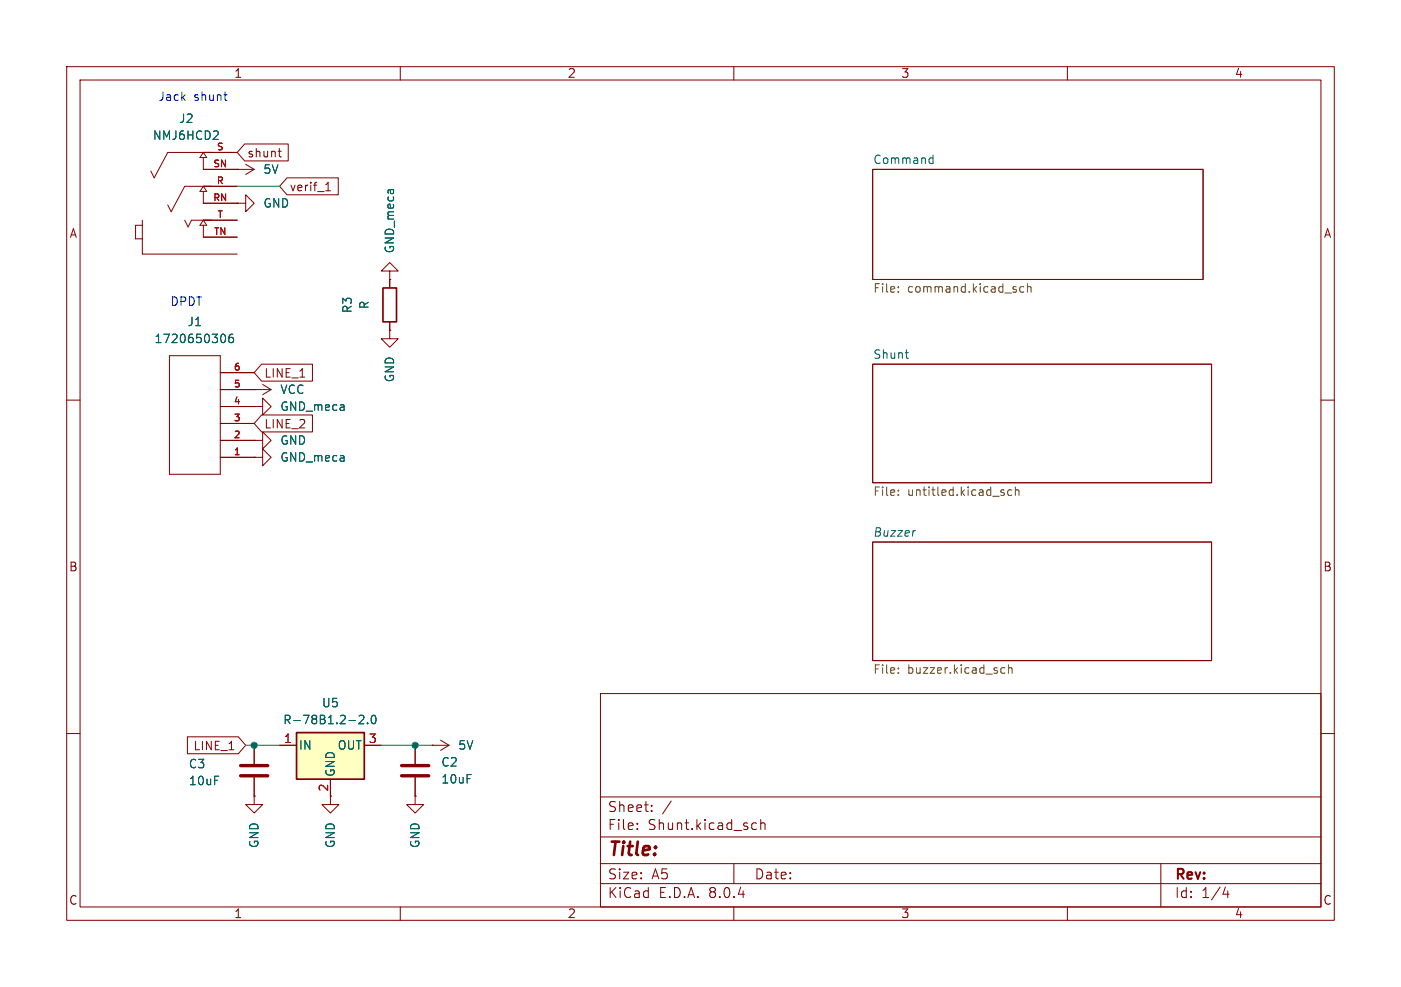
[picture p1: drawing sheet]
(kicad_sch
 (version 20231120)
 (generator "eeschema")
 (generator_version "8.0")
 (paper "A5")
 (lib_symbols
  (symbol "1720650306:1720650306"
   (pin_names
    (offset 1.016)) (exclude_from_sim no) (in_bom yes) (on_board yes)
   (property "Reference" "J" (at 4.1656 5.3086 0) (effects (font (size 1.27 1.27)) (justify left bottom)))
   (property "Value" "1720650306" (at 4.8006 -6.1214 0) (effects (font (size 1.27 1.27)) (justify left bottom)))
   (property "Footprint" "1720650306:CONN_SD-768290002_06_MOL" (at 0 0 0) (effects (font (size 1.27 1.27)) (justify bottom) (hide yes)))
   (property "Datasheet" "https://www.molex.com/en-us/products/part-detail-pdf/1720650306?display=pdf" (at 0 0 0) (effects (font (size 1.27 1.27)) (justify bottom) (hide yes)))
   (property "Description" "Mega-Fit Slim Vertical Header without Crush Pegs, 5.70mm Pitch, Through Hole, Dual Row, 6 Circuits, 0.76Âµm Gold (Au) Plating, 2.93mm Tail Length, Glow-Wire Capable, Tray, Black" (at 0 0 0) (effects (font (size 1.27 1.27)) (justify bottom) (hide yes)))
   (property "MF" "Molex" (at 0 0 0) (effects (font (size 1.27 1.27)) (justify bottom) (hide yes)))
   (property "Package" "None" (at 0 0 0) (effects (font (size 1.27 1.27)) (justify bottom) (hide yes)))
   (property "Price" "None" (at 0 0 0) (effects (font (size 1.27 1.27)) (justify bottom) (hide yes)))
   (property "Check_prices" "https://www.snapeda.com/parts/1720650306/Molex/view-part/?ref=eda" (at 0 0 0) (effects (font (size 1.27 1.27)) (justify bottom) (hide yes)))
   (property "Availability" "In Stock" (at 0 0 0) (effects (font (size 1.27 1.27)) (justify bottom) (hide yes)))
   (property "SnapEDA_Link" "https://www.snapeda.com/parts/1720650306/Molex/view-part/?ref=snap" (at 0 0 0) (effects (font (size 1.27 1.27)) (justify bottom) (hide yes)))
   (property "MP" "1720650306" (at 0 0 0) (effects (font (size 1.27 1.27)) (justify bottom) (hide yes)))
   (property "Description_1" "\n                        \n                            Mega-Fit Slim Vertical Header - 5.70mm Pitch - Dual Row - 6 Circuits - 0.76µm Gold (Au) Plating - Glow-Wire Capable - Through Hole - Black.\n                        \n" (at 0 0 0) (effects (font (size 1.27 1.27)) (justify bottom) (hide yes)))
   (property "MFR_NAME" "Molex" (at 0 0 0) (effects (font (size 1.27 1.27)) (justify bottom) (hide yes)))
   (property "MANUFACTURER_PART_NUMBER" "1720650306" (at 0 0 0) (effects (font (size 1.27 1.27)) (justify bottom) (hide yes)))
   (symbol "1720650306_0_0"
    (polyline (pts (xy 5.08 -15.24) (xy 12.7 -15.24)) (stroke (width 0.1524) (type default)) (fill (type none)))
    (polyline (pts (xy 5.08 2.54) (xy 5.08 -15.24)) (stroke (width 0.1524) (type default)) (fill (type none)))
    (polyline (pts (xy 12.7 -15.24) (xy 12.7 2.54)) (stroke (width 0.1524) (type default)) (fill (type none)))
    (polyline (pts (xy 12.7 2.54) (xy 5.08 2.54)) (stroke (width 0.1524) (type default)) (fill (type none)))
    (pin passive line (at 0 0 0) (length 5.08) (name "~" (effects (font (size 1.016 1.016)))) (number "1" (effects (font (size 1.016 1.016)))))
    (pin passive line (at 0 -2.54 0) (length 5.08) (name "~" (effects (font (size 1.016 1.016)))) (number "2" (effects (font (size 1.016 1.016)))))
    (pin passive line (at 0 -5.08 0) (length 5.08) (name "~" (effects (font (size 1.016 1.016)))) (number "3" (effects (font (size 1.016 1.016)))))
    (pin passive line (at 0 -7.62 0) (length 5.08) (name "~" (effects (font (size 1.016 1.016)))) (number "4" (effects (font (size 1.016 1.016)))))
    (pin passive line (at 0 -10.16 0) (length 5.08) (name "~" (effects (font (size 1.016 1.016)))) (number "5" (effects (font (size 1.016 1.016)))))
    (pin passive line (at 0 -12.7 0) (length 5.08) (name "~" (effects (font (size 1.016 1.016)))) (number "6" (effects (font (size 1.016 1.016)))))))
  (symbol "Device:C"
   (pin_numbers hide)
   (pin_names
    (offset 0.254)) (exclude_from_sim no) (in_bom yes) (on_board yes)
   (property "Reference" "C" (at 0.635 2.54 0) (effects (font (size 1.27 1.27)) (justify left)))
   (property "Value" "C" (at 0.635 -2.54 0) (effects (font (size 1.27 1.27)) (justify left)))
   (property "Footprint" "" (at 0.9652 -3.81 0) (effects (font (size 1.27 1.27)) (hide yes)))
   (property "Datasheet" "~" (at 0 0 0) (effects (font (size 1.27 1.27)) (hide yes)))
   (property "Description" "Unpolarized capacitor" (at 0 0 0) (effects (font (size 1.27 1.27)) (hide yes)))
   (symbol "C_0_1"
    (polyline (pts (xy -2.032 -0.762) (xy 2.032 -0.762)) (stroke (width 0.508) (type default)) (fill (type none)))
    (polyline (pts (xy -2.032 0.762) (xy 2.032 0.762)) (stroke (width 0.508) (type default)) (fill (type none))))
   (symbol "C_1_1"
    (pin passive line (at 0 3.81 270) (length 2.794) (name "~" (effects (font (size 1.27 1.27)))) (number "1" (effects (font (size 1.27 1.27)))))
    (pin passive line (at 0 -3.81 90) (length 2.794) (name "~" (effects (font (size 1.27 1.27)))) (number "2" (effects (font (size 1.27 1.27)))))))
  (symbol "Device:R"
   (pin_numbers hide)
   (pin_names
    (offset 0)) (exclude_from_sim no) (in_bom yes) (on_board yes)
   (property "Reference" "R" (at 2.032 0 90) (effects (font (size 1.27 1.27))))
   (property "Value" "R" (at 0 0 90) (effects (font (size 1.27 1.27))))
   (property "Footprint" "" (at -1.778 0 90) (effects (font (size 1.27 1.27)) (hide yes)))
   (property "Datasheet" "~" (at 0 0 0) (effects (font (size 1.27 1.27)) (hide yes)))
   (property "Description" "Resistor" (at 0 0 0) (effects (font (size 1.27 1.27)) (hide yes)))
   (symbol "R_0_1"
    (rectangle (start -1.016 -2.54) (end 1.016 2.54) (stroke (width 0.254) (type default)) (fill (type none))))
   (symbol "R_1_1"
    (pin passive line (at 0 3.81 270) (length 1.27) (name "~" (effects (font (size 1.27 1.27)))) (number "1" (effects (font (size 1.27 1.27)))))
    (pin passive line (at 0 -3.81 90) (length 1.27) (name "~" (effects (font (size 1.27 1.27)))) (number "2" (effects (font (size 1.27 1.27)))))))
  (symbol "NMJ6HCD2:NMJ6HCD2"
   (pin_names
    (offset 1.016)) (exclude_from_sim no) (in_bom yes) (on_board yes)
   (property "Reference" "J" (at -7.6236 8.1319 0) (effects (font (size 1.27 1.27)) (justify left bottom)))
   (property "Value" "NMJ6HCD2" (at -7.6298 -10.1747 0) (effects (font (size 1.27 1.27)) (justify left bottom)))
   (property "Footprint" "NMJ6HCD2:NEUTRIK_NMJ6HCD2" (at 0 0 0) (effects (font (size 1.27 1.27)) (justify bottom) (hide yes)))
   (property "Datasheet" "" (at 0 0 0) (effects (font (size 1.27 1.27)) (hide yes)))
   (property "Description" "" (at 0 0 0) (effects (font (size 1.27 1.27)) (hide yes)))
   (property "MF" "Neutrik" (at 0 0 0) (effects (font (size 1.27 1.27)) (justify bottom) (hide yes)))
   (property "MAXIMUM_PACKAGE_HEIGHT" "15.67 mm" (at 0 0 0) (effects (font (size 1.27 1.27)) (justify bottom) (hide yes)))
   (property "Package" "None" (at 0 0 0) (effects (font (size 1.27 1.27)) (justify bottom) (hide yes)))
   (property "Price" "None" (at 0 0 0) (effects (font (size 1.27 1.27)) (justify bottom) (hide yes)))
   (property "Check_prices" "https://www.snapeda.com/parts/NMJ6HCD2/Neutrik/view-part/?ref=eda" (at 0 0 0) (effects (font (size 1.27 1.27)) (justify bottom) (hide yes)))
   (property "STANDARD" "Manufacturer Recommendations" (at 0 0 0) (effects (font (size 1.27 1.27)) (justify bottom) (hide yes)))
   (property "PARTREV" "26.02.2021" (at 0 0 0) (effects (font (size 1.27 1.27)) (justify bottom) (hide yes)))
   (property "SnapEDA_Link" "https://www.snapeda.com/parts/NMJ6HCD2/Neutrik/view-part/?ref=snap" (at 0 0 0) (effects (font (size 1.27 1.27)) (justify bottom) (hide yes)))
   (property "MP" "NMJ6HCD2" (at 0 0 0) (effects (font (size 1.27 1.27)) (justify bottom) (hide yes)))
   (property "Description_1" "\n                        \n                            1/4 stereo jack, switched, with chrome ferrule and straight PCB pins, mounting nut included\n                        \n" (at 0 0 0) (effects (font (size 1.27 1.27)) (justify bottom) (hide yes)))
   (property "MANUFACTURER" "Neutrik" (at 0 0 0) (effects (font (size 1.27 1.27)) (justify bottom) (hide yes)))
   (property "Availability" "In Stock" (at 0 0 0) (effects (font (size 1.27 1.27)) (justify bottom) (hide yes)))
   (property "SNAPEDA_PN" "NMJ6HCD2" (at 0 0 0) (effects (font (size 1.27 1.27)) (justify bottom) (hide yes)))
   (symbol "NMJ6HCD2_0_0"
    (polyline (pts (xy -7.62 -5.334) (xy -6.604 -5.334)) (stroke (width 0.1524) (type default)) (fill (type none)))
    (polyline (pts (xy -7.62 -3.302) (xy -7.62 -5.334)) (stroke (width 0.1524) (type default)) (fill (type none)))
    (polyline (pts (xy -6.604 -7.62) (xy -6.604 -5.334)) (stroke (width 0.1524) (type default)) (fill (type none)))
    (polyline (pts (xy -6.604 -5.334) (xy -6.604 -3.302)) (stroke (width 0.1524) (type default)) (fill (type none)))
    (polyline (pts (xy -6.604 -3.302) (xy -7.62 -3.302)) (stroke (width 0.1524) (type default)) (fill (type none)))
    (polyline (pts (xy -6.604 -2.54) (xy -6.604 -3.302)) (stroke (width 0.1524) (type default)) (fill (type none)))
    (polyline (pts (xy -4.826 3.81) (xy -5.334 4.826)) (stroke (width 0.1524) (type default)) (fill (type none)))
    (polyline (pts (xy -2.794 7.62) (xy -4.826 3.81)) (stroke (width 0.1524) (type default)) (fill (type none)))
    (polyline (pts (xy -2.286 -1.27) (xy -2.794 -0.254)) (stroke (width 0.1524) (type default)) (fill (type none)))
    (polyline (pts (xy -0.254 2.54) (xy -2.286 -1.27)) (stroke (width 0.1524) (type default)) (fill (type none)))
    (polyline (pts (xy 0.254 -3.556) (xy -0.254 -2.54)) (stroke (width 0.1524) (type default)) (fill (type none)))
    (polyline (pts (xy 0.762 -2.54) (xy 0.254 -3.556)) (stroke (width 0.1524) (type default)) (fill (type none)))
    (polyline (pts (xy 2.032 -3.302) (xy 2.54 -3.302)) (stroke (width 0.1524) (type default)) (fill (type none)))
    (polyline (pts (xy 2.032 1.778) (xy 2.54 1.778)) (stroke (width 0.1524) (type default)) (fill (type none)))
    (polyline (pts (xy 2.032 6.858) (xy 2.54 6.858)) (stroke (width 0.1524) (type default)) (fill (type none)))
    (polyline (pts (xy 2.54 -3.302) (xy 2.54 -5.08)) (stroke (width 0.1524) (type default)) (fill (type none)))
    (polyline (pts (xy 2.54 -3.302) (xy 3.048 -3.302)) (stroke (width 0.1524) (type default)) (fill (type none)))
    (polyline (pts (xy 2.54 -2.54) (xy 0.762 -2.54)) (stroke (width 0.1524) (type default)) (fill (type none)))
    (polyline (pts (xy 2.54 -2.54) (xy 2.032 -3.302)) (stroke (width 0.1524) (type default)) (fill (type none)))
    (polyline (pts (xy 2.54 1.778) (xy 2.54 0)) (stroke (width 0.1524) (type default)) (fill (type none)))
    (polyline (pts (xy 2.54 1.778) (xy 3.048 1.778)) (stroke (width 0.1524) (type default)) (fill (type none)))
    (polyline (pts (xy 2.54 2.54) (xy -0.254 2.54)) (stroke (width 0.1524) (type default)) (fill (type none)))
    (polyline (pts (xy 2.54 2.54) (xy 2.032 1.778)) (stroke (width 0.1524) (type default)) (fill (type none)))
    (polyline (pts (xy 2.54 6.858) (xy 2.54 5.08)) (stroke (width 0.1524) (type default)) (fill (type none)))
    (polyline (pts (xy 2.54 6.858) (xy 3.048 6.858)) (stroke (width 0.1524) (type default)) (fill (type none)))
    (polyline (pts (xy 2.54 7.62) (xy -2.794 7.62)) (stroke (width 0.1524) (type default)) (fill (type none)))
    (polyline (pts (xy 2.54 7.62) (xy 2.032 6.858)) (stroke (width 0.1524) (type default)) (fill (type none)))
    (polyline (pts (xy 3.048 -3.302) (xy 2.54 -2.54)) (stroke (width 0.1524) (type default)) (fill (type none)))
    (polyline (pts (xy 3.048 1.778) (xy 2.54 2.54)) (stroke (width 0.1524) (type default)) (fill (type none)))
    (polyline (pts (xy 3.048 6.858) (xy 2.54 7.62)) (stroke (width 0.1524) (type default)) (fill (type none)))
    (polyline (pts (xy 3.81 -2.54) (xy 2.54 -2.54)) (stroke (width 0.1524) (type default)) (fill (type none)))
    (polyline (pts (xy 3.81 2.54) (xy 2.54 2.54)) (stroke (width 0.1524) (type default)) (fill (type none)))
    (polyline (pts (xy 3.81 7.62) (xy 2.54 7.62)) (stroke (width 0.1524) (type default)) (fill (type none)))
    (polyline (pts (xy 7.62 -7.62) (xy -6.604 -7.62)) (stroke (width 0.1524) (type default)) (fill (type none)))
    (pin passive line (at 7.62 2.54 180) (length 5.08) (name "~" (effects (font (size 1.016 1.016)))) (number "R" (effects (font (size 1.016 1.016)))))
    (pin passive line (at 7.62 0 180) (length 5.08) (name "~" (effects (font (size 1.016 1.016)))) (number "RN" (effects (font (size 1.016 1.016)))))
    (pin passive line (at 7.62 7.62 180) (length 5.08) (name "~" (effects (font (size 1.016 1.016)))) (number "S" (effects (font (size 1.016 1.016)))))
    (pin passive line (at 7.62 5.08 180) (length 5.08) (name "~" (effects (font (size 1.016 1.016)))) (number "SN" (effects (font (size 1.016 1.016)))))
    (pin passive line (at 7.62 -2.54 180) (length 5.08) (name "~" (effects (font (size 1.016 1.016)))) (number "T" (effects (font (size 1.016 1.016)))))
    (pin passive line (at 7.62 -5.08 180) (length 5.08) (name "~" (effects (font (size 1.016 1.016)))) (number "TN" (effects (font (size 1.016 1.016)))))))
  (symbol "Regulator_Switching:R-78B1.2-2.0"
   (pin_names
    (offset 0.254)) (exclude_from_sim no) (in_bom yes) (on_board yes)
   (property "Reference" "U" (at -3.81 3.175 0) (effects (font (size 1.27 1.27))))
   (property "Value" "R-78B1.2-2.0" (at 0 3.175 0) (effects (font (size 1.27 1.27)) (justify left)))
   (property "Footprint" "Converter_DCDC:Converter_DCDC_RECOM_R-78B-2.0_THT" (at 1.27 -6.35 0) (effects (font (size 1.27 1.27)
    (italic yes)) (justify left) (hide yes)))
   (property "Datasheet" "https://www.recom-power.com/pdf/Innoline/R-78Bxx-2.0.pdf" (at 0 0 0) (effects (font (size 1.27 1.27)) (hide yes)))
   (property "Description" "2A Step-Down DC/DC-Regulator, 4.75-32V input, 1.2V fixed Output Voltage, LM78xx replacement, -40°C to +85°C, SIP3" (at 0 0 0) (effects (font (size 1.27 1.27)) (hide yes)))
   (symbol "R-78B1.2-2.0_0_1"
    (rectangle (start -5.08 1.905) (end 5.08 -5.08) (stroke (width 0.254) (type default)) (fill (type background))))
   (symbol "R-78B1.2-2.0_1_1"
    (pin power_in line (at -7.62 0 0) (length 2.54) (name "IN" (effects (font (size 1.27 1.27)))) (number "1" (effects (font (size 1.27 1.27)))))
    (pin power_in line (at 0 -7.62 90) (length 2.54) (name "GND" (effects (font (size 1.27 1.27)))) (number "2" (effects (font (size 1.27 1.27)))))
    (pin power_out line (at 7.62 0 180) (length 2.54) (name "OUT" (effects (font (size 1.27 1.27)))) (number "3" (effects (font (size 1.27 1.27)))))))
  (symbol "power:GND"
   (power)
   (pin_numbers hide)
   (pin_names
    (offset 0) hide) (exclude_from_sim no) (in_bom yes) (on_board yes)
   (property "Reference" "#PWR" (at 0 -6.35 0) (effects (font (size 1.27 1.27)) (hide yes)))
   (property "Value" "GND" (at 0 -3.81 0) (effects (font (size 1.27 1.27))))
   (property "Footprint" "" (at 0 0 0) (effects (font (size 1.27 1.27)) (hide yes)))
   (property "Datasheet" "" (at 0 0 0) (effects (font (size 1.27 1.27)) (hide yes)))
   (property "Description" "Power symbol creates a global label with name \"GND\" , ground" (at 0 0 0) (effects (font (size 1.27 1.27)) (hide yes)))
   (symbol "GND_0_1"
    (polyline (pts (xy 0 0) (xy 0 -1.27) (xy 1.27 -1.27) (xy 0 -2.54) (xy -1.27 -1.27) (xy 0 -1.27)) (stroke (width 0) (type default)) (fill (type none))))
   (symbol "GND_1_1"
    (pin power_in line (at 0 0 270) (length 0) (name "~" (effects (font (size 1.27 1.27)))) (number "1" (effects (font (size 1.27 1.27)))))))
  (symbol "power:VCC"
   (power)
   (pin_numbers hide)
   (pin_names
    (offset 0) hide) (exclude_from_sim no) (in_bom yes) (on_board yes)
   (property "Reference" "#PWR" (at 0 -3.81 0) (effects (font (size 1.27 1.27)) (hide yes)))
   (property "Value" "VCC" (at 0 3.556 0) (effects (font (size 1.27 1.27))))
   (property "Footprint" "" (at 0 0 0) (effects (font (size 1.27 1.27)) (hide yes)))
   (property "Datasheet" "" (at 0 0 0) (effects (font (size 1.27 1.27)) (hide yes)))
   (property "Description" "Power symbol creates a global label with name \"VCC\"" (at 0 0 0) (effects (font (size 1.27 1.27)) (hide yes)))
   (symbol "VCC_0_1"
    (polyline (pts (xy -0.762 1.27) (xy 0 2.54)) (stroke (width 0) (type default)) (fill (type none)))
    (polyline (pts (xy 0 0) (xy 0 2.54)) (stroke (width 0) (type default)) (fill (type none)))
    (polyline (pts (xy 0 2.54) (xy 0.762 1.27)) (stroke (width 0) (type default)) (fill (type none))))
   (symbol "VCC_1_1"
    (pin power_in line (at 0 0 90) (length 0) (name "~" (effects (font (size 1.27 1.27)))) (number "1" (effects (font (size 1.27 1.27))))))))
 (junction
  (at 38.1 111.76)
  (diameter 0)
  (color 0 0 0 0))
 (junction
  (at 62.23 111.76)
  (diameter 0)
  (color 0 0 0 0))
 (wire
  (pts (xy 36.83 111.76) (xy 38.1 111.76))
  (stroke (width 0) (type default)))
 (wire
  (pts (xy 62.23 111.76) (xy 57.15 111.76))
  (stroke (width 0) (type default)))
 (wire
  (pts (xy 38.1 111.76) (xy 41.91 111.76))
  (stroke (width 0) (type default)))
 (wire
  (pts (xy 64.77 111.76) (xy 62.23 111.76))
  (stroke (width 0) (type default)))
 (wire
  (pts (xy 35.56 27.94) (xy 41.91 27.94))
  (stroke (width 0) (type default)))
 (text "Jack shunt\n"
  (exclude_from_sim no)
  (at 28.956 14.732 0)
  (effects (font (size 1.27 1.27))))
 (text "DPDT\n"
  (exclude_from_sim no)
  (at 27.94 45.466 0)
  (effects (font (size 1.27 1.27))))
 (global_label "verif_1"
  (shape input)
  (at 41.91 27.94 0)
  (fields_autoplaced yes)
  (effects (font (size 1.27 1.27)) (justify left))
  (property "Intersheetrefs" "${INTERSHEET_REFS}" (at 51.2452 27.94 0) (effects (font (size 1.27 1.27)) (justify left) (hide yes))))
 (global_label "LINE_1"
  (shape input)
  (at 38.1 55.88 0)
  (fields_autoplaced yes)
  (effects (font (size 1.27 1.27)) (justify left))
  (property "Intersheetrefs" "${INTERSHEET_REFS}" (at 47.3747 55.88 0) (effects (font (size 1.27 1.27)) (justify left) (hide yes))))
 (global_label "LINE_2"
  (shape input)
  (at 38.1 63.5 0)
  (fields_autoplaced yes)
  (effects (font (size 1.27 1.27)) (justify left))
  (property "Intersheetrefs" "${INTERSHEET_REFS}" (at 47.3747 63.5 0) (effects (font (size 1.27 1.27)) (justify left) (hide yes))))
 (global_label "LINE_1"
  (shape input)
  (at 36.83 111.76 180)
  (fields_autoplaced yes)
  (effects (font (size 1.27 1.27)) (justify right))
  (property "Intersheetrefs" "${INTERSHEET_REFS}" (at 27.5553 111.76 0) (effects (font (size 1.27 1.27)) (justify right) (hide yes))))
 (global_label "shunt"
  (shape input)
  (at 35.56 22.86 0)
  (fields_autoplaced yes)
  (effects (font (size 1.27 1.27)) (justify left))
  (property "Intersheetrefs" "${INTERSHEET_REFS}" (at 43.746 22.86 0) (effects (font (size 1.27 1.27)) (justify left) (hide yes))))
 (symbol
  (lib_id "power:VCC")
  (at 35.56 25.4 270)
  (unit 1)
  (exclude_from_sim no)
  (in_bom yes)
  (on_board yes)
  (dnp no)
  (fields_autoplaced yes)
  (property "Reference" "#PWR09" (at 31.75 25.4 0) (effects (font (size 1.27 1.27)) (hide yes)))
  (property "Value" "5V" (at 39.37 25.3999 90) (effects (font (size 1.27 1.27)) (justify left)))
  (property "Footprint" "" (at 35.56 25.4 0) (effects (font (size 1.27 1.27)) (hide yes)))
  (property "Datasheet" "" (at 35.56 25.4 0) (effects (font (size 1.27 1.27)) (hide yes)))
  (property "Description" "Power symbol creates a global label with name \"VCC\"" (at 35.56 25.4 0) (effects (font (size 1.27 1.27)) (hide yes)))
  (pin "1"))
 (symbol
  (lib_id "power:VCC")
  (at 38.1 58.42 270)
  (unit 1)
  (exclude_from_sim no)
  (in_bom yes)
  (on_board yes)
  (dnp no)
  (fields_autoplaced yes)
  (property "Reference" "#PWR015" (at 34.29 58.42 0) (effects (font (size 1.27 1.27)) (hide yes)))
  (property "Value" "VCC" (at 41.91 58.4199 90) (effects (font (size 1.27 1.27)) (justify left)))
  (property "Footprint" "" (at 38.1 58.42 0) (effects (font (size 1.27 1.27)) (hide yes)))
  (property "Datasheet" "" (at 38.1 58.42 0) (effects (font (size 1.27 1.27)) (hide yes)))
  (property "Description" "Power symbol creates a global label with name \"VCC\"" (at 38.1 58.42 0) (effects (font (size 1.27 1.27)) (hide yes)))
  (pin "1"))
 (symbol
  (lib_id "power:GND")
  (at 58.42 41.91 180)
  (unit 1)
  (exclude_from_sim no)
  (in_bom yes)
  (on_board yes)
  (dnp no)
  (fields_autoplaced yes)
  (property "Reference" "#PWR08" (at 58.42 35.56 0) (effects (font (size 1.27 1.27)) (hide yes)))
  (property "Value" "GND_meca" (at 58.4199 38.1 90) (effects (font (size 1.27 1.27)) (justify right)))
  (property "Footprint" "" (at 58.42 41.91 0) (effects (font (size 1.27 1.27)) (hide yes)))
  (property "Datasheet" "" (at 58.42 41.91 0) (effects (font (size 1.27 1.27)) (hide yes)))
  (property "Description" "Power symbol creates a global label with name \"GND\" , ground" (at 58.42 41.91 0) (effects (font (size 1.27 1.27)) (hide yes)))
  (pin "1"))
 (symbol
  (lib_id "Regulator_Switching:R-78B1.2-2.0")
  (at 49.53 111.76 0)
  (unit 1)
  (exclude_from_sim no)
  (in_bom yes)
  (on_board yes)
  (dnp no)
  (fields_autoplaced yes)
  (property "Reference" "U5" (at 49.53 105.41 0) (effects (font (size 1.27 1.27))))
  (property "Value" "R-78B1.2-2.0" (at 49.53 107.95 0) (effects (font (size 1.27 1.27))))
  (property "Footprint" "Converter_DCDC:Converter_DCDC_RECOM_R-78B-2.0_THT" (at 50.8 118.11 0) (effects (font (size 1.27 1.27)
    (italic yes)) (justify left) (hide yes)))
  (property "Datasheet" "https://www.recom-power.com/pdf/Innoline/R-78Bxx-2.0.pdf" (at 49.53 111.76 0) (effects (font (size 1.27 1.27)) (hide yes)))
  (property "Description" "2A Step-Down DC/DC-Regulator, 4.75-32V input, 1.2V fixed Output Voltage, LM78xx replacement, -40°C to +85°C, SIP3" (at 49.53 111.76 0) (effects (font (size 1.27 1.27)) (hide yes)))
  (pin "1")
  (pin "2")
  (pin "3"))
 (symbol
  (lib_id "power:GND")
  (at 38.1 66.04 90)
  (unit 1)
  (exclude_from_sim no)
  (in_bom yes)
  (on_board yes)
  (dnp no)
  (fields_autoplaced yes)
  (property "Reference" "#PWR014" (at 44.45 66.04 0) (effects (font (size 1.27 1.27)) (hide yes)))
  (property "Value" "GND" (at 41.91 66.0399 90) (effects (font (size 1.27 1.27)) (justify right)))
  (property "Footprint" "" (at 38.1 66.04 0) (effects (font (size 1.27 1.27)) (hide yes)))
  (property "Datasheet" "" (at 38.1 66.04 0) (effects (font (size 1.27 1.27)) (hide yes)))
  (property "Description" "Power symbol creates a global label with name \"GND\" , ground" (at 38.1 66.04 0) (effects (font (size 1.27 1.27)) (hide yes)))
  (pin "1"))
 (symbol
  (lib_id "power:GND")
  (at 62.23 119.38 0)
  (unit 1)
  (exclude_from_sim no)
  (in_bom yes)
  (on_board yes)
  (dnp no)
  (fields_autoplaced yes)
  (property "Reference" "#PWR032" (at 62.23 125.73 0) (effects (font (size 1.27 1.27)) (hide yes)))
  (property "Value" "GND" (at 62.2299 123.19 90) (effects (font (size 1.27 1.27)) (justify right)))
  (property "Footprint" "" (at 62.23 119.38 0) (effects (font (size 1.27 1.27)) (hide yes)))
  (property "Datasheet" "" (at 62.23 119.38 0) (effects (font (size 1.27 1.27)) (hide yes)))
  (property "Description" "Power symbol creates a global label with name \"GND\" , ground" (at 62.23 119.38 0) (effects (font (size 1.27 1.27)) (hide yes)))
  (pin "1"))
 (symbol
  (lib_id "1720650306:1720650306")
  (at 38.1 68.58 180)
  (unit 1)
  (exclude_from_sim no)
  (in_bom yes)
  (on_board yes)
  (dnp no)
  (fields_autoplaced yes)
  (property "Reference" "J1" (at 29.21 48.26 0) (effects (font (size 1.27 1.27))))
  (property "Value" "1720650306" (at 29.21 50.8 0) (effects (font (size 1.27 1.27))))
  (property "Footprint" "1720650306:CONN_SD-768290002_06_MOL" (at 38.1 68.58 0) (effects (font (size 1.27 1.27)) (justify bottom) (hide yes)))
  (property "Datasheet" "" (at 38.1 68.58 0) (effects (font (size 1.27 1.27)) (hide yes)))
  (property "Description" "" (at 38.1 68.58 0) (effects (font (size 1.27 1.27)) (hide yes)))
  (property "MF" "Molex" (at 38.1 68.58 0) (effects (font (size 1.27 1.27)) (justify bottom) (hide yes)))
  (property "DESCRIPTION" "Mega-Fit Slim Vertical Header without Crush Pegs, 5.70mm Pitch, Through Hole, Dual Row, 6 Circuits, 0.76Âµm Gold (Au) Plating, 2.93mm Tail Length, Glow-Wire Capable, Tray, Black" (at 38.1 68.58 0) (effects (font (size 1.27 1.27)) (justify bottom) (hide yes)))
  (property "Package" "None" (at 38.1 68.58 0) (effects (font (size 1.27 1.27)) (justify bottom) (hide yes)))
  (property "Price" "None" (at 38.1 68.58 0) (effects (font (size 1.27 1.27)) (justify bottom) (hide yes)))
  (property "Check_prices" "https://www.snapeda.com/parts/1720650306/Molex/view-part/?ref=eda" (at 38.1 68.58 0) (effects (font (size 1.27 1.27)) (justify bottom) (hide yes)))
  (property "Availability" "In Stock" (at 38.1 68.58 0) (effects (font (size 1.27 1.27)) (justify bottom) (hide yes)))
  (property "DATASHEET" "https://www.molex.com/en-us/products/part-detail-pdf/1720650306?display=pdf" (at 38.1 68.58 0) (effects (font (size 1.27 1.27)) (justify bottom) (hide yes)))
  (property "SnapEDA_Link" "https://www.snapeda.com/parts/1720650306/Molex/view-part/?ref=snap" (at 38.1 68.58 0) (effects (font (size 1.27 1.27)) (justify bottom) (hide yes)))
  (property "MP" "1720650306" (at 38.1 68.58 0) (effects (font (size 1.27 1.27)) (justify bottom) (hide yes)))
  (property "Description_1" "\n                        \n                            Mega-Fit Slim Vertical Header - 5.70mm Pitch - Dual Row - 6 Circuits - 0.76µm Gold (Au) Plating - Glow-Wire Capable - Through Hole - Black.\n                        \n" (at 38.1 68.58 0) (effects (font (size 1.27 1.27)) (justify bottom) (hide yes)))
  (property "MFR_NAME" "Molex" (at 38.1 68.58 0) (effects (font (size 1.27 1.27)) (justify bottom) (hide yes)))
  (property "MANUFACTURER_PART_NUMBER" "1720650306" (at 38.1 68.58 0) (effects (font (size 1.27 1.27)) (justify bottom) (hide yes)))
  (pin "1")
  (pin "2")
  (pin "4")
  (pin "6")
  (pin "5")
  (pin "3"))
 (symbol
  (lib_id "NMJ6HCD2:NMJ6HCD2")
  (at 27.94 30.48 0)
  (unit 1)
  (exclude_from_sim no)
  (in_bom yes)
  (on_board yes)
  (dnp no)
  (fields_autoplaced yes)
  (property "Reference" "J2" (at 27.94 17.78 0) (effects (font (size 1.27 1.27))))
  (property "Value" "NMJ6HCD2" (at 27.94 20.32 0) (effects (font (size 1.27 1.27))))
  (property "Footprint" "NMJ6HCD2:NEUTRIK_NMJ6HCD2" (at 27.94 30.48 0) (effects (font (size 1.27 1.27)) (justify bottom) (hide yes)))
  (property "Datasheet" "" (at 27.94 30.48 0) (effects (font (size 1.27 1.27)) (hide yes)))
  (property "Description" "" (at 27.94 30.48 0) (effects (font (size 1.27 1.27)) (hide yes)))
  (property "MF" "Neutrik" (at 27.94 30.48 0) (effects (font (size 1.27 1.27)) (justify bottom) (hide yes)))
  (property "MAXIMUM_PACKAGE_HEIGHT" "15.67 mm" (at 27.94 30.48 0) (effects (font (size 1.27 1.27)) (justify bottom) (hide yes)))
  (property "Package" "None" (at 27.94 30.48 0) (effects (font (size 1.27 1.27)) (justify bottom) (hide yes)))
  (property "Price" "None" (at 27.94 30.48 0) (effects (font (size 1.27 1.27)) (justify bottom) (hide yes)))
  (property "Check_prices" "https://www.snapeda.com/parts/NMJ6HCD2/Neutrik/view-part/?ref=eda" (at 27.94 30.48 0) (effects (font (size 1.27 1.27)) (justify bottom) (hide yes)))
  (property "STANDARD" "Manufacturer Recommendations" (at 27.94 30.48 0) (effects (font (size 1.27 1.27)) (justify bottom) (hide yes)))
  (property "PARTREV" "26.02.2021" (at 27.94 30.48 0) (effects (font (size 1.27 1.27)) (justify bottom) (hide yes)))
  (property "SnapEDA_Link" "https://www.snapeda.com/parts/NMJ6HCD2/Neutrik/view-part/?ref=snap" (at 27.94 30.48 0) (effects (font (size 1.27 1.27)) (justify bottom) (hide yes)))
  (property "MP" "NMJ6HCD2" (at 27.94 30.48 0) (effects (font (size 1.27 1.27)) (justify bottom) (hide yes)))
  (property "Description_1" "\n                        \n                            1/4 stereo jack, switched, with chrome ferrule and straight PCB pins, mounting nut included\n                        \n" (at 27.94 30.48 0) (effects (font (size 1.27 1.27)) (justify bottom) (hide yes)))
  (property "MANUFACTURER" "Neutrik" (at 27.94 30.48 0) (effects (font (size 1.27 1.27)) (justify bottom) (hide yes)))
  (property "Availability" "In Stock" (at 27.94 30.48 0) (effects (font (size 1.27 1.27)) (justify bottom) (hide yes)))
  (property "SNAPEDA_PN" "NMJ6HCD2" (at 27.94 30.48 0) (effects (font (size 1.27 1.27)) (justify bottom) (hide yes)))
  (pin "R")
  (pin "RN")
  (pin "SN")
  (pin "T")
  (pin "TN")
  (pin "S"))
 (symbol
  (lib_id "power:GND")
  (at 38.1 119.38 0)
  (unit 1)
  (exclude_from_sim no)
  (in_bom yes)
  (on_board yes)
  (dnp no)
  (fields_autoplaced yes)
  (property "Reference" "#PWR031" (at 38.1 125.73 0) (effects (font (size 1.27 1.27)) (hide yes)))
  (property "Value" "GND" (at 38.0999 123.19 90) (effects (font (size 1.27 1.27)) (justify right)))
  (property "Footprint" "" (at 38.1 119.38 0) (effects (font (size 1.27 1.27)) (hide yes)))
  (property "Datasheet" "" (at 38.1 119.38 0) (effects (font (size 1.27 1.27)) (hide yes)))
  (property "Description" "Power symbol creates a global label with name \"GND\" , ground" (at 38.1 119.38 0) (effects (font (size 1.27 1.27)) (hide yes)))
  (pin "1"))
 (symbol
  (lib_id "Device:C")
  (at 62.23 115.57 180)
  (unit 1)
  (exclude_from_sim no)
  (in_bom yes)
  (on_board yes)
  (dnp no)
  (fields_autoplaced yes)
  (property "Reference" "C2" (at 66.04 114.2999 0) (effects (font (size 1.27 1.27)) (justify right)))
  (property "Value" "10uF" (at 66.04 116.8399 0) (effects (font (size 1.27 1.27)) (justify right)))
  (property "Footprint" "Capacitor_SMD:C_0603_1608Metric" (at 61.2648 111.76 0) (effects (font (size 1.27 1.27)) (hide yes)))
  (property "Datasheet" "~" (at 62.23 115.57 0) (effects (font (size 1.27 1.27)) (hide yes)))
  (property "Description" "Unpolarized capacitor" (at 62.23 115.57 0) (effects (font (size 1.27 1.27)) (hide yes)))
  (pin "1")
  (pin "2"))
 (symbol
  (lib_id "Device:C")
  (at 38.1 115.57 180)
  (unit 1)
  (exclude_from_sim no)
  (in_bom yes)
  (on_board yes)
  (dnp no)
  (property "Reference" "C3" (at 28.194 114.554 0) (effects (font (size 1.27 1.27)) (justify right)))
  (property "Value" "10uF" (at 28.194 117.094 0) (effects (font (size 1.27 1.27)) (justify right)))
  (property "Footprint" "Capacitor_SMD:C_0603_1608Metric" (at 37.1348 111.76 0) (effects (font (size 1.27 1.27)) (hide yes)))
  (property "Datasheet" "~" (at 38.1 115.57 0) (effects (font (size 1.27 1.27)) (hide yes)))
  (property "Description" "Unpolarized capacitor" (at 38.1 115.57 0) (effects (font (size 1.27 1.27)) (hide yes)))
  (pin "1")
  (pin "2"))
 (symbol
  (lib_id "power:GND")
  (at 58.42 49.53 0)
  (unit 1)
  (exclude_from_sim no)
  (in_bom yes)
  (on_board yes)
  (dnp no)
  (fields_autoplaced yes)
  (property "Reference" "#PWR07" (at 58.42 55.88 0) (effects (font (size 1.27 1.27)) (hide yes)))
  (property "Value" "GND" (at 58.4199 53.34 90) (effects (font (size 1.27 1.27)) (justify right)))
  (property "Footprint" "" (at 58.42 49.53 0) (effects (font (size 1.27 1.27)) (hide yes)))
  (property "Datasheet" "" (at 58.42 49.53 0) (effects (font (size 1.27 1.27)) (hide yes)))
  (property "Description" "Power symbol creates a global label with name \"GND\" , ground" (at 58.42 49.53 0) (effects (font (size 1.27 1.27)) (hide yes)))
  (pin "1"))
 (symbol
  (lib_id "Device:R")
  (at 58.42 45.72 0)
  (unit 1)
  (exclude_from_sim no)
  (in_bom yes)
  (on_board yes)
  (dnp no)
  (fields_autoplaced yes)
  (property "Reference" "R3" (at 52.07 45.72 90) (effects (font (size 1.27 1.27))))
  (property "Value" "R" (at 54.61 45.72 90) (effects (font (size 1.27 1.27))))
  (property "Footprint" "Resistor_SMD:R_0805_2012Metric_Pad1.20x1.40mm_HandSolder" (at 56.642 45.72 90) (effects (font (size 1.27 1.27)) (hide yes)))
  (property "Datasheet" "~" (at 58.42 45.72 0) (effects (font (size 1.27 1.27)) (hide yes)))
  (property "Description" "Resistor" (at 58.42 45.72 0) (effects (font (size 1.27 1.27)) (hide yes)))
  (pin "1")
  (pin "2"))
 (symbol
  (lib_id "power:GND")
  (at 38.1 68.58 90)
  (unit 1)
  (exclude_from_sim no)
  (in_bom yes)
  (on_board yes)
  (dnp no)
  (fields_autoplaced yes)
  (property "Reference" "#PWR01" (at 44.45 68.58 0) (effects (font (size 1.27 1.27)) (hide yes)))
  (property "Value" "GND_meca" (at 41.91 68.5799 90) (effects (font (size 1.27 1.27)) (justify right)))
  (property "Footprint" "" (at 38.1 68.58 0) (effects (font (size 1.27 1.27)) (hide yes)))
  (property "Datasheet" "" (at 38.1 68.58 0) (effects (font (size 1.27 1.27)) (hide yes)))
  (property "Description" "Power symbol creates a global label with name \"GND\" , ground" (at 38.1 68.58 0) (effects (font (size 1.27 1.27)) (hide yes)))
  (pin "1"))
 (symbol
  (lib_id "power:VCC")
  (at 64.77 111.76 270)
  (unit 1)
  (exclude_from_sim no)
  (in_bom yes)
  (on_board yes)
  (dnp no)
  (fields_autoplaced yes)
  (property "Reference" "#PWR029" (at 60.96 111.76 0) (effects (font (size 1.27 1.27)) (hide yes)))
  (property "Value" "5V" (at 68.58 111.7599 90) (effects (font (size 1.27 1.27)) (justify left)))
  (property "Footprint" "" (at 64.77 111.76 0) (effects (font (size 1.27 1.27)) (hide yes)))
  (property "Datasheet" "" (at 64.77 111.76 0) (effects (font (size 1.27 1.27)) (hide yes)))
  (property "Description" "Power symbol creates a global label with name \"VCC\"" (at 64.77 111.76 0) (effects (font (size 1.27 1.27)) (hide yes)))
  (pin "1"))
 (symbol
  (lib_id "power:GND")
  (at 49.53 119.38 0)
  (unit 1)
  (exclude_from_sim no)
  (in_bom yes)
  (on_board yes)
  (dnp no)
  (fields_autoplaced yes)
  (property "Reference" "#PWR030" (at 49.53 125.73 0) (effects (font (size 1.27 1.27)) (hide yes)))
  (property "Value" "GND" (at 49.5299 123.19 90) (effects (font (size 1.27 1.27)) (justify right)))
  (property "Footprint" "" (at 49.53 119.38 0) (effects (font (size 1.27 1.27)) (hide yes)))
  (property "Datasheet" "" (at 49.53 119.38 0) (effects (font (size 1.27 1.27)) (hide yes)))
  (property "Description" "Power symbol creates a global label with name \"GND\" , ground" (at 49.53 119.38 0) (effects (font (size 1.27 1.27)) (hide yes)))
  (pin "1"))
 (symbol
  (lib_id "power:GND")
  (at 35.56 30.48 90)
  (unit 1)
  (exclude_from_sim no)
  (in_bom yes)
  (on_board yes)
  (dnp no)
  (fields_autoplaced yes)
  (property "Reference" "#PWR018" (at 41.91 30.48 0) (effects (font (size 1.27 1.27)) (hide yes)))
  (property "Value" "GND" (at 39.37 30.4799 90) (effects (font (size 1.27 1.27)) (justify right)))
  (property "Footprint" "" (at 35.56 30.48 0) (effects (font (size 1.27 1.27)) (hide yes)))
  (property "Datasheet" "" (at 35.56 30.48 0) (effects (font (size 1.27 1.27)) (hide yes)))
  (property "Description" "Power symbol creates a global label with name \"GND\" , ground" (at 35.56 30.48 0) (effects (font (size 1.27 1.27)) (hide yes)))
  (pin "1"))
 (symbol
  (lib_id "power:GND")
  (at 38.1 60.96 90)
  (unit 1)
  (exclude_from_sim no)
  (in_bom yes)
  (on_board yes)
  (dnp no)
  (fields_autoplaced yes)
  (property "Reference" "#PWR016" (at 44.45 60.96 0) (effects (font (size 1.27 1.27)) (hide yes)))
  (property "Value" "GND_meca" (at 41.91 60.9599 90) (effects (font (size 1.27 1.27)) (justify right)))
  (property "Footprint" "" (at 38.1 60.96 0) (effects (font (size 1.27 1.27)) (hide yes)))
  (property "Datasheet" "" (at 38.1 60.96 0) (effects (font (size 1.27 1.27)) (hide yes)))
  (property "Description" "Power symbol creates a global label with name \"GND\" , ground" (at 38.1 60.96 0) (effects (font (size 1.27 1.27)) (hide yes)))
  (pin "1"))
 (sheet
  (at 130.81 81.28)
  (size 50.8 17.78)
  (fields_autoplaced yes)
  (stroke (width 0.1524) (type solid))
  (fill (color 0 0 0 0.0000))
  (property "Sheetname" "Buzzer" (at 130.81 80.5684 0) (effects (font (size 1.27 1.27)
    (italic yes)) (justify left bottom)))
  (property "Sheetfile" "buzzer.kicad_sch" (at 130.81 99.6446 0) (effects (font (size 1.27 1.27)) (justify left top))))
 (sheet
  (at 130.81 54.61)
  (size 50.8 17.78)
  (fields_autoplaced yes)
  (stroke (width 0.1524) (type solid))
  (fill (color 0 0 0 0.0000))
  (property "Sheetname" "Shunt" (at 130.81 53.8984 0) (effects (font (size 1.27 1.27)) (justify left bottom)))
  (property "Sheetfile" "untitled.kicad_sch" (at 130.81 72.9746 0) (effects (font (size 1.27 1.27)) (justify left top))))
 (sheet
  (at 130.81 25.4)
  (size 49.53 16.51)
  (fields_autoplaced yes)
  (stroke (width 0.1524) (type solid))
  (fill (color 0 0 0 0.0000))
  (property "Sheetname" "Command" (at 130.81 24.6884 0) (effects (font (size 1.27 1.27)) (justify left bottom)))
  (property "Sheetfile" "command.kicad_sch" (at 130.81 42.4946 0) (effects (font (size 1.27 1.27)) (justify left top))))
 (sheet_instances
  (path ""
   (page "1"))))
